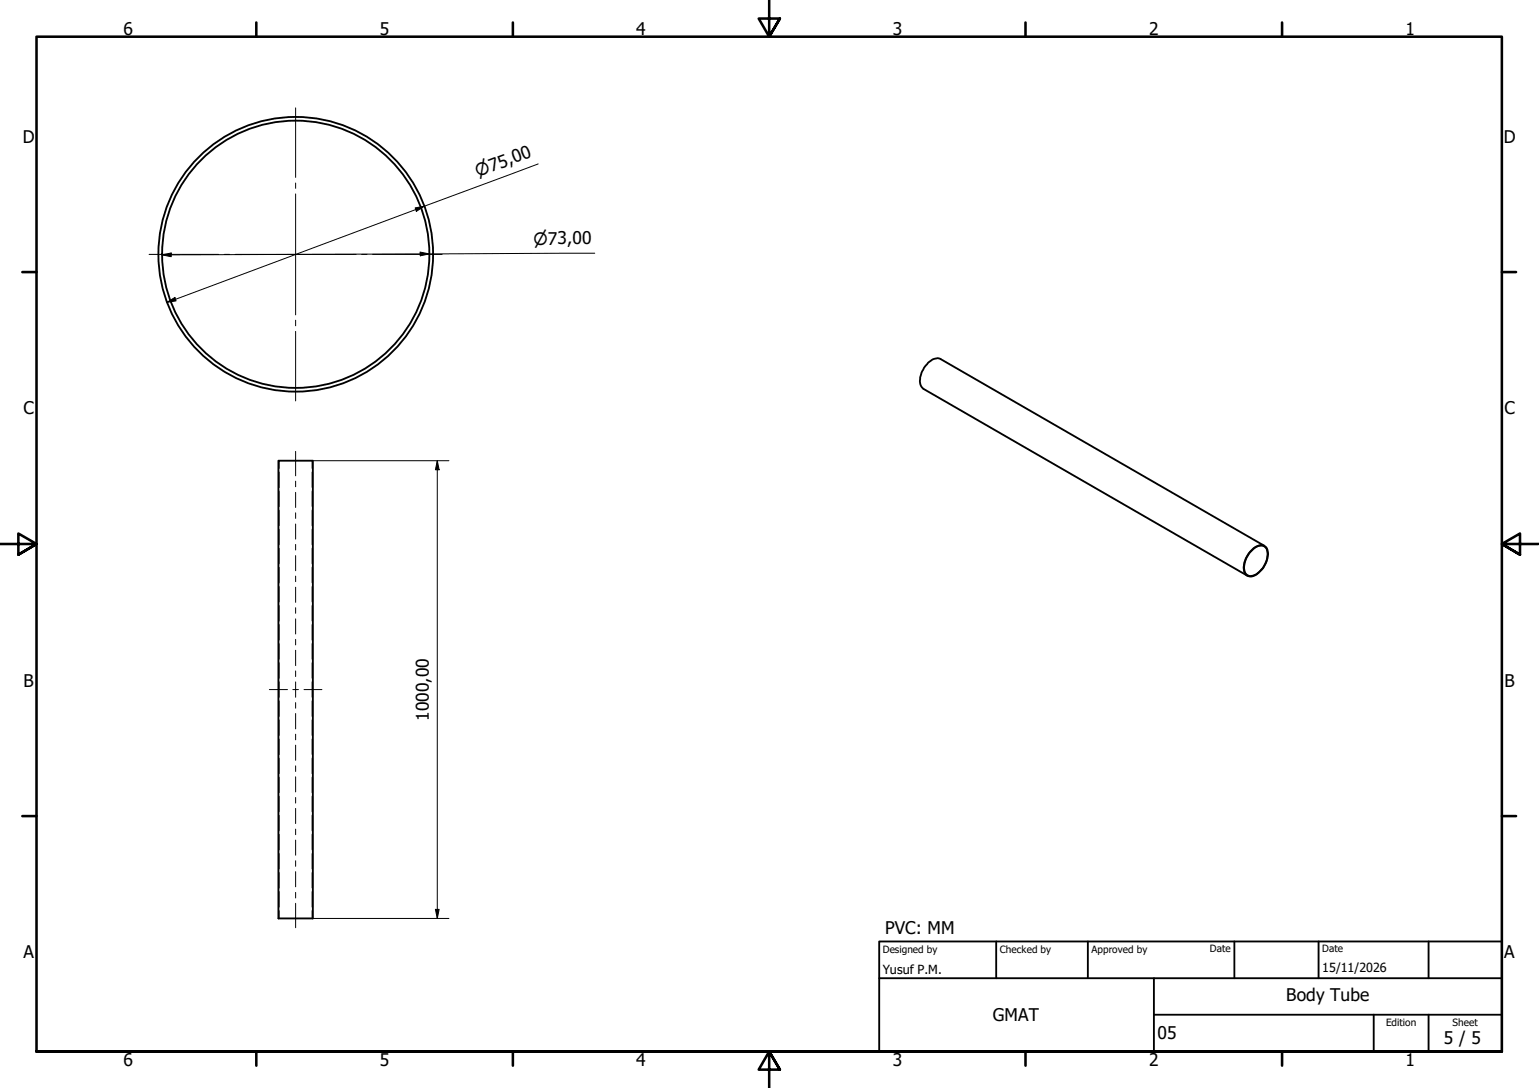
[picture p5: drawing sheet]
<svg xmlns="http://www.w3.org/2000/svg" width="420mm" height="297mm" viewBox="0 0 420 297" stroke-linecap="round" stroke-linejoin="round" font-family="sans-serif">
<!-- layer: Visible (ISO) -->
<g fill="none" stroke="#000" stroke-width=".51">
<path d="M76 125.8h9.4v124.9h-9.4zM341.5 150.5a2.88 2.88 0 0 1 3.9-1.2 4.3 4.3 0 0 1-.2 5.1 5.1 5.1 0 0 1-4 2.9 2.31 2.31 0 0 1-1.5-3.1 6.8 6.8 0 0 1 1.8-3.7zM341.9 150a2.59 2.59 0 0 1 3.9-.5 6.4 6.4 0 0 1-3.9 7.8 2.03 2.03 0 0 1-2.4-2.5 7.4 7.4 0 0 1 2.4-4.8zM345.2 149l-88.4-51a3.2 3.2 0 0 0-3.7 1.4 5.8 5.8 0 0 0-1.6 6.1l.6 .7 88.4 50.9"/>
<circle cx="80.7" cy="69.4" r="37.5"/>
<circle cx="80.7" cy="69.4" r="36.5"/>
</g>
<!-- layer: Hidden (ISO) -->
<g fill="none" stroke="#000" stroke-width=".38">
<path d="M76.1 125.8v2.1M76.1 128.9v4.2M76.1 134.1v4.2M76.1 139.3v4.2M85.3 125.8v2.1M85.3 128.9v4.2M85.3 134.1v4.2M85.3 139.3v4.2M76.1 144.5v4.2M76.1 149.7v4.2M76.1 154.9v4.2M85.3 144.5v4.2"/>
<path d="M85.3 149.7v4.2M85.3 154.9v4.2M76.1 160.1v4.2M76.1 165.3v4.2M76.1 170.5v4.2M76.1 175.8v4.1M85.3 160.1v4.2M85.3 165.3v4.2M85.3 170.5v4.2M85.3 175.8v4.1M76.1 181v4.2M76.1 186.2v4.2"/>
<path d="M76.1 191.4v4.2M76.1 196.6v4.2M85.3 181v4.2M85.3 186.2v4.2M85.3 191.4v4.2M85.3 196.6v4.2M76.1 201.8v4.2M76.1 207v4.2M76.1 212.2v4.2M76.1 217.4v4.2M85.3 201.8v4.2M85.3 207v4.2"/>
<path d="M85.3 212.2v4.2M85.3 217.4v4.2M76.1 222.6v4.2M76.1 227.8v4.2M76.1 233v4.2M76.1 238.2v4.2M85.3 222.6v4.2M85.3 227.8v4.2M85.3 233v4.2M85.3 238.2v4.2M76.1 243.4v4.2M76.1 248.7v2"/>
<path d="M85.3 243.4v4.2M85.3 248.7v2"/>
</g>
<!-- layer: Border (ISO) -->
<g fill="none" stroke="#000" stroke-width=".7">
<path d="M70 6.1v3.9M140 6.1v3.9M210 0v10l-2.9-4.9h5.8l-2.9 4.9 2.9-4.9M280 6.1v3.9M350 6.1v3.9M6.1 74.3h3.9M410 74.3h3.9M0 148.5h10l-5-2.8v5.7l5-2.9-5 2.9M420 148.5h-10l5-2.8v5.7l-5-2.9 5 2.9M6.1 222.8h3.9M410 222.8h3.9M10 287.1v-277.1h400v277.1h-400h400"/>
<path d="M70 287.1v3.8M140 287.1v3.8M212.9 292l-2.9-4.9 2.9 4.9h-5.8l2.9-4.9v9.9M280 287.1v3.8M350 287.1v3.8"/>
</g>
<!-- layer: Title (ISO) -->
<path d="M240 257h170v30.1h-170zM272 257v10.1M297 257v10.1M337 257v10.1M360 257v10.1M390 257v10.1M240 267.1h170M315 277h95M315 267.1v20M375 277v10.1M390 277v10.1" fill="none" stroke="#000" stroke-width=".51"/>
<!-- layer: Center Mark (ISO) -->
<path d="M80.7 29.4v19M80.7 50v1.4M80.7 52.9v33.1M40.7 69.5h19M61.2 69.5h1.5M64.2 69.5h33M98.7 69.5h1.5M101.7 69.5h19M80.7 87.4v1.5M80.7 90.5v19" fill="none" stroke="#000" stroke-width=".27"/>
<!-- layer: Dimension (ISO) -->
<path d="M113.3 56.8l2.5-.5-2.1 1.4zM146.9 44.8l-101.3 37.7M44.2 69.6l2.5-.5v1zM114.7 68.8l2.5 .5-2.5 .5zM162.4 69.1l-118.2 .5M45.6 82.5l2.2-1.3 .3 1zM85.4 125.8h37.2M119.4 125.8l.5 2.5h-1zM119.4 125.8v124.9M85.4 250.7h37.2M118.9 248.3h1l-.5 2.4z" fill="none" stroke="#000" stroke-width=".27"/>
<path d="M113.3 56.8l2.5-.5-2.1 1.4zM44.2 69.6l2.5-.5v1zM114.7 68.8l2.5 .5-2.5 .5zM45.6 82.5l2.2-1.3 .3 1zM119.4 125.8l.5 2.5h-1zM118.9 248.3h1l-.5 2.4z" fill="#000"/>
<!-- layer: Centerline (ISO) -->
<g fill="none" stroke="#000" stroke-width=".27">
<path d="M80.7 123.2v6.7M80.7 131.4v1.5M80.7 134.4v4.1M80.7 140v1.5M80.7 143.1v4.1M80.7 148.6v1.6M80.7 151.7v4.1M80.7 157.3v1.5M80.7 160.3v4.2M80.7 165.9v1.5M80.7 169v4.1M80.7 174.5v1.6"/>
<path d="M80.7 177.5v4.2M73.5 188.3h5M79.9 188.3h1.6M80.7 183.2v1.5M80.7 186.2v4.2M80.7 191.8v1.5M80.7 194.8v4.2M83 188.3h4.9M80.7 200.5v1.5M80.7 203.4v4.2M80.7 209.1v1.5M80.7 212.1v4.1"/>
<path d="M80.7 217.7v1.6M80.7 220.7v4.1M80.7 226.4v1.5M80.7 229.3v4.2M80.7 235v1.5M80.7 238v4.1M80.7 243.6v1.6M80.7 246.6v6.7"/>
</g>
<g font-size="4.8">
<text x="33.7" y="9.6">6</text>
<text x="103.7" y="9.6">5</text>
<text x="173.7" y="9.6">4</text>
<text x="243.7" y="9.6">3</text>
<text x="313.7" y="9.6">2</text>
<text x="383.7" y="9.6">1</text>
<text x="6.2" y="38.9">D</text>
<text x="410.5" y="38.9">D</text>
<text x="6.4" y="113.1">C</text>
<text x="410.7" y="113.1">C</text>
<text x="6.4" y="187.4">B</text>
<text x="410.7" y="187.4">B</text>
<text x="117" y="196.9" transform="rotate(-90 117 196.9)">1000,00</text>
<text x="241.6" y="254.9">PVC: MM</text>
<text x="6.4" y="261.7">A</text>
<text x="410.7" y="261.7">A</text>
<text x="351.2" y="273.4">Body Tube</text>
<text x="271" y="278.8">GMAT</text>
<text x="316" y="283.8">05</text>
<text x="394.2" y="285">5 / 5</text>
<text x="33.7" y="290.9">6</text>
<text x="103.7" y="290.9">5</text>
<text x="173.7" y="290.9">4</text>
<text x="243.7" y="290.9">3</text>
<text x="313.7" y="290.9">2</text>
<text x="383.7" y="290.9">1</text>
</g>
<g font-size="4.6">
<text x="130.5" y="48.3" transform="rotate(-21 130.5 48.3)">⌀75,00</text>
<text x="145.7" y="66.8">⌀73,00</text>
</g>
<g font-size="3.4">
<text x="241" y="266">Yusuf P.M.</text>
<text x="361" y="265.5">15/11/2026</text>
</g>
<g font-size="2.7">
<text x="241" y="260.1">Designed by</text>
<text x="273" y="260.1">Checked by</text>
<text x="298" y="260.1">Approved by</text>
<text x="330.3" y="260">Date</text>
<text x="361" y="260">Date</text>
<text x="378.4" y="280.1">Edition</text>
<text x="396.6" y="280.1">Sheet</text>
</g>
</svg>
